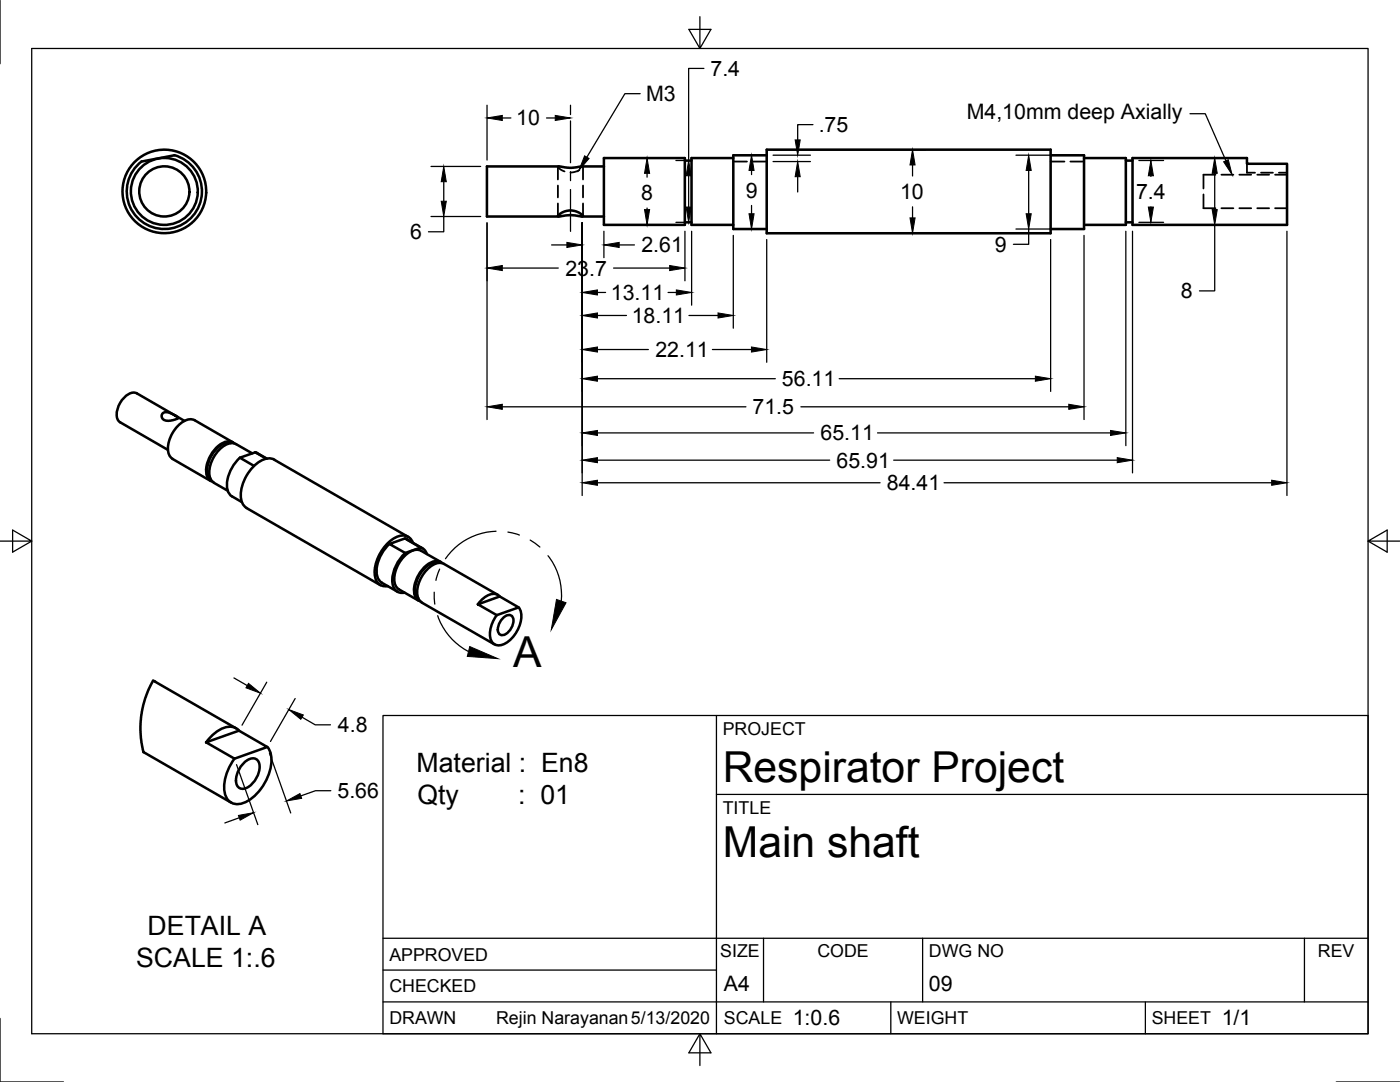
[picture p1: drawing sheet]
<svg xmlns="http://www.w3.org/2000/svg" width="279mm" height="216mm" viewBox="0 0 279 216" stroke-linecap="round" stroke-linejoin="round" font-family="sans-serif">
<!-- layer: Visible -->
<g fill="none" stroke="#000" stroke-width=".51">
<path d="M34.8 31a7.5 7.5 0 0 1 4.6 10.7 7.5 7.5 0 0 1-11.5 2.2 7.5 7.5 0 0 1 .4-11.7l6.5-1.2M120.5 33.2h-4.5l-1.9 .3-2.4-.3h-14.5v10h14.3M120.5 31.5h16.2v13.4h-16.2zM136.7 32h1.3M146.3 31.5h-8.3v13.4h8.3M153 31h-6.7v14.7h6.7M153 29.9h56.7v16.6h-56.7zM209.7 31h6.6v14.7h-6.6M216.3 31.5h8.4v13.4h-8.4M224.7 32h1.3M226 31.5h22.9v1.2h8v12.2h-30.9zM111.5 42.9l.9-.6 1.2-.3 1.3 .2 1.1 .5a.29 .29 0 0 1 .3 .2 .29 .29 0 0 1-.1 .3l-2.1-.3-2.2 .3a.3 .3 0 0 1-.3 .1 .3 .3 0 0 1-.2-.3z"/>
<path d="M116.2 43.2h4.3M136.7 44.4h1.3M224.7 44.4h1.3M32.4 82.5l.4-.2h.7l1.1 .4 1 .6-.3 .3-.9 .3-.7 .1-.8-.1a.86 .86 0 0 1-.5-1.4zM36.8 84l-9.5-5.5a2.55 2.55 0 0 0-2.9 1.3 4 4 0 0 0-.8 4.2l9.9 5.8M42.7 96.3l2.7 1.6M46.1 88.4a3.5 3.5 0 0 0-3.4 1.8 5.2 5.2 0 0 0-1.1 4.9l.4 .4M46.3 99.1l2 1.1M46.5 88.3l-7.6-4.4a3 3 0 0 0-3.4 1.1 6 6 0 0 0-1.8 5.7l.7 .8 7.6 4.5M46.8 88.5a2.4 2.4 0 0 0-3.2 .5 6.3 6.3 0 0 0-2.3 6.1l.6 .8 .5 .2M47.9 91.3a7.3 7.3 0 0 0-2.5 6.5l.5 .9 .4 .4M47.9 91.3l2.8 1.7"/>
<path d="M50.3 90.5l-3.2-1.9a3 3 0 0 0-3.4 1.2 6 6 0 0 0-1.7 5.7l.7 .8M50.9 90.3l-3 1M50.9 90.3l2.3 1.2M51 90.2l.3 .2M51.3 90.4l1.9 1.1M54.7 91.7l26.7 15.4M54.7 91.7a3.4 3.4 0 0 0-3.7 1 8.2 8.2 0 0 0-2.8 7.2l.5 1.1 .5 .3M49.2 101.4l26.7 15.4M77.7 108.5a7.3 7.3 0 0 0-2.4 6.5l.5 .9 .4 .4 3.1 1.8M80.8 107.4l3.5 2M80.9 110.3a7.1 7.1 0 0 0-2.4 6.8 1.84 1.84 0 0 0 2.2 1.2M82.4 108.3a2.22 2.22 0 0 0-3.5-1 8.3 8.3 0 0 0-4 7.9 2.09 2.09 0 0 0 2.5 1.7"/>
<path d="M83.9 109.3l-3.1-1.9-3.1 1.1 3.2 1.8M83.9 109.3l-3 1M84 109.2l.6 .4 .6 .9M87.5 112.3a3.5 3.5 0 0 0-3.3 1.8 5.2 5.2 0 0 0-1.1 4.9l.4 .4M88 112.1l-4-2.2a3 3 0 0 0-3.4 1.2 6 6 0 0 0-1.7 5.7l.7 .8 3.9 2.2M88.3 112.4a2.4 2.4 0 0 0-3.2 .4 6.3 6.3 0 0 0-2.3 6.1l.6 .9 .5 .2M99.4 118.7l-10.8-6.2a3 3 0 0 0-3.4 1.2 6 6 0 0 0-1.7 5.7l.7 .8M99.7 119a2.3 2.3 0 0 0-3.2 .3l-1.1 1.3M30.5 135.8l-1.5 3.4-.8 3.4-.2 3.6 .2 2 .4 1.9 17.5 10M30.6 135.8l.4 .2M30.9 136l16.2 9.3M84.2 120.2l14.5 8.4"/>
<path d="M95.4 120.6l4.3-1.6 3.8 2.2-4.4 1.5zM100.4 123.3a1.26 1.26 0 0 1 1.8-.3 2.87 2.87 0 0 1-2 3.7 1.08 1.08 0 0 1-.8-1.5 3.7 3.7 0 0 1 1-1.9zM103.5 121.2a4 4 0 0 1 .1 4 5.8 5.8 0 0 1-3.9 3.6 1.87 1.87 0 0 1-1.9-2.3 6.6 6.6 0 0 1 1.3-3.8M41.1 148.1l6.6-2.3 5.6 3.3-6.5 2.3zM47.7 145.8a3.1 3.1 0 0 0-4.2 0l-1.6 1.4-.8 .9M48.8 152.1a2.03 2.03 0 0 1 2.4-.5 2.87 2.87 0 0 1 .1 3.3 4 4 0 0 1-2.8 2.5 1.6 1.6 0 0 1-1.4-2.3 5.4 5.4 0 0 1 1.7-3zM53.4 149a5.5 5.5 0 0 1 .2 5.6 9.3 9.3 0 0 1-5.4 5.8 2.63 2.63 0 0 1-3.4-2.7 9.5 9.5 0 0 1 2-6.3"/>
<circle cx="32.8" cy="38.2" r="6.7"/>
<circle cx="32.8" cy="38.2" r="5"/>
<circle cx="32.8" cy="38.2" r="8.3"/>
</g>
<!-- layer: Hidden -->
<g fill="none" stroke="#000" stroke-width=".36">
<path d="M111.3 33.3v2.5M111.3 37v2.4M111.5 33.2l-.2 .1 .2 .3 1.2 .6M115.6 33.9l-1.1 .5h-.6M116.4 33.3v2.5M116.4 37v2.4M146.3 32.2h2.8M150.3 32.2h2.7M209.7 32.2h2.7M213.6 32.2h2.7M240.2 38.8v2.8h2.4M242.6 34.9h-2.4v2.7"/>
<path d="M243.8 34.9h2.3M247.3 34.9h2.4M248.9 32.7v1.8h1.6M250.9 34.9h2.4M251.7 34.5h2.3M254.5 34.9h2.4M255.2 34.5h1.7M111.3 40.6v2.5M116.4 40.6v2.5M243.8 41.6h2.3M247.3 41.6h2.4M250.9 41.6h2.4"/>
<path d="M254.5 41.6h2.4"/>
</g>
<!-- layer: Border -->
<path d="M0 0v12.7M6.3 9.7h266.7v196.6h-266.7zM139.7 3.3v6.4l2.2-3.8h-4.4l2.2 3.8M0 108h6.3l-3.8-2.2v4.4l3.8-2.2M273 108l3.8 2.2v-4.4l-3.8 2.2h6.4M0 203.2v12.7h12.7M139.7 206.3l-2.2 3.8h4.4l-2.2-3.8v6.3M266.7 215.9h12.7" fill="none" stroke="#000" stroke-width=".25"/>
<!-- layer: Titleblock -->
<path d="M76.4 142.8h196.6v63.5h-196.6zM143 158.5h130M143 142.8v63.5M76.4 199.9h196.6M76.4 193.6h66.6M76.4 187.2h196.6M152.4 187.2v12.7M177.8 199.9v6.4M184.1 187.2v12.7M228.6 199.9v6.4M260.3 187.2v12.7" fill="none" stroke="#000" stroke-width=".25"/>
<!-- layer: Dimensions -->
<g fill="none" stroke="#000" stroke-width=".25">
<path d="M140.5 13.7h-3.1v18.3M86 33.2h9.9M88.6 36.3v3.9M97.2 21v10.9M100.2 23.5h1.8M109.1 23.5h1.7M113.9 21v1.9M121.8 31.5h9.9M129.1 34.6v.7M134.9 32h1.9M137.4 35.1v6.2M147.6 31h4.9"/>
<path d="M150 34v.8M154.3 29.9h30.4M154.3 32.2h7.4M154.3 31h7.4M159.2 35.3v3M162.2 24.9h-3v3M182.1 32.9v2.2M202.8 31h12.3M205.3 34v8.7M227.3 31.5h17.7M227.3 32h4.9M229.7 35.1v.1"/>
<path d="M242.4 34.6v7.2M86 43.2h9.9M88.6 43.2v3h-3.1M97.2 44.5v39.2M100.2 53.5h11.2M110.1 48.9h3M116.2 44.5v54.4M119.2 58.4h1.7M120.5 46.1v5.3M121.8 44.9h9.9M122.4 53.5h11.2M123.6 48.9h3"/>
<path d="M129.1 41.5v.3M133.3 58.4h1.7M134.9 44.4h1.9M136.7 46.1v9.9M138 46.1v14.8M146.3 47v18.5M147.6 45.7h4.9M150 41v1.7M153 47.8v24.5M154.3 46.5h30.4M182.1 41.3v2.2M202.8 45.7h12.3"/>
<path d="M205.3 45.7v3h-3.1M209.7 47.8v30.3M216.3 47v36.7M224.7 46.1v42.8M226 46.1v48.3M227.3 44.9h17.7M227.3 44.4h4.9M229.7 41.3h.1M242.4 44.9v13.1h-3M256.8 46.1v52.8M119.2 75.6h35.5M119.2 69.7h10.2"/>
<path d="M119.2 62.9h5.8M137.5 62.9h5.8M142.2 69.7h7.8M167.5 75.6h39.1M100.2 81.2h48.7M119.2 96.3h56.4M119.2 91.8h46.4M119.2 86.4h43.2M159.8 81.2h53.5M175.1 86.4h46.5M178.4 91.8h44.6M188.4 96.3h65.4"/>
<path d="M46.7 135.3l2.6 1.5M53.2 136.1l-4.9 8.6M58.9 139.4l-4.9 8.6M47.2 152.6l4.3 11.9M53.8 150.2l4.2 12M60.3 143.1l2.6 1.5h3.1M66 157.8h-3l-3 1M47.8 163.2l-2.9 1"/>
</g>
<g fill="#000" stroke="#000" stroke-width=".2">
<path d="M88.6 33.2l.5 3.1h-1zM97.2 23.5l3-.5v1zM110.8 23l3.1 .5-3.1 .5zM129.1 31.5l.5 3.1h-1zM137.4 32l.5 3.1h-1zM150 31l.5 3h-1zM159.2 32.2l.5 3.1h-1zM158.7 27.9h1l-.5 3.1zM182.1 29.9l.5 3h-1zM205.3 31l.5 3h-1zM229.7 32l.5 3.1h-1zM242.4 31.5l.5 3.1h-1z"/>
<path d="M88.1 40.2h1l-.5 3zM97.2 53.5l3-.5v1zM113.1 48.4l3.1 .5-3.1 .5zM116.2 58.4l3-.6v1.1zM120.5 48.9l3.1-.5v1zM128.6 41.8h1l-.5 3.1zM133.6 53l3.1 .5-3.1 .5zM135 57.8l3 .6-3 .5zM136.9 41.3h1l-.5 3.1zM149.5 42.7h1l-.5 3zM181.6 43.5h1l-.5 3zM204.8 42.7h1l-.5 3z"/>
<path d="M229.2 41.3h1l-.5 3.1zM241.9 41.8h1l-.5 3.1zM116.2 75.6l3-.5v1zM116.2 69.7l3-.5v1.1zM116.2 62.9l3-.5v1.1zM143.3 62.4l3 .5-3 .6zM150 69.2l3 .5-3 .6zM206.6 75.1l3.1 .5-3.1 .5zM97.2 81.2l3-.5v1zM116.2 96.3l3-.5v1zM116.2 91.8l3-.5v1zM116.2 86.4l3-.5v1z"/>
<path d="M213.3 80.7l3 .5-3 .5zM221.6 85.9l3.1 .5-3.1 .5zM223 91.3l3 .5-3 .5zM253.8 95.8l3 .5-3 .5zM49.6 136.4l2.4 1.9-2.9-1.1zM57.2 159.8l2.7-1.5 .3 1zM57.6 141.6l2.9 1.1-.5 .8zM47.6 162.7l3-.5-2.7 1.5z"/>
</g>
<!-- layer: Annotations -->
<path d="M116.7 31.1l.9 .5-2.1 2.4zM244.2 32.3l.9-.4 .8 3zM111.1 119.6l1.9 .7-3 5.3zM93.7 129l5.7 2.4-6.1-.4z" fill="#000" stroke="#000" stroke-width=".2"/>
<path d="M127.8 18.7h-3.1l-7.6 12.7M237.5 22.7h3l4.2 9.4M86.7 118.2l.1 2.3M87.7 113.6l-.7 2.2M99 106a12.7 12.7 0 0 0-10.1 5.5M101.4 106.2l2.3 .6M105.8 107.8l1.9 1.4M109.4 110.9a12.6 12.6 0 0 1 2.6 9M87.4 122.9a12.7 12.7 0 0 0 6.1 7.1" fill="none" stroke="#000" stroke-width=".25"/>
<!-- layer: Center Lines -->
<path d="M113.9 24.1v8.4M113.9 34.2v1.8M113.9 37.8v8.4" fill="none" stroke="#000" stroke-width=".25"/>
<g font-size="8.5">
<text x="102.4" y="133">A</text>
<text x="144.3" y="156">Respirator Project</text>
<text x="144.3" y="171">Main shaft</text>
</g>
<g font-size="5.3">
<text x="83.1" y="154">Material : En8</text>
<text x="83.3" y="160.4">Qty</text>
<text x="103.4" y="160.4">: 01</text>
<text x="29.5" y="186.6">DETAIL A</text>
<text x="27.2" y="193">SCALE 1:.6</text>
</g>
<g font-size="4.3">
<text x="141.8" y="15.2">7.4</text>
<text x="129" y="20.2">M3</text>
<text x="192.9" y="23.8">M4,10mm deep Axially</text>
<text x="103" y="25">10</text>
<text x="163.4" y="26.4">.75</text>
<text x="128" y="39.9">8</text>
<text x="148.8" y="39.4">9</text>
<text x="179.6" y="39.7">10</text>
<text x="226.7" y="39.8">7.4</text>
<text x="81.8" y="47.8">6</text>
<text x="128" y="50.4">2.61</text>
<text x="198.5" y="50.2">9</text>
<text x="112.8" y="55">23.7</text>
<text x="121.9" y="59.8">13.11</text>
<text x="235.7" y="59.5">8</text>
<text x="126.1" y="64.4">18.11</text>
<text x="130.8" y="71.3">22.11</text>
<text x="156.1" y="77">56.11</text>
<text x="150.2" y="82.7">71.5</text>
<text x="163.7" y="87.9">65.11</text>
<text x="167" y="93.3">65.91</text>
<text x="177" y="97.8">84.41</text>
<text x="67.4" y="146.1">4.8</text>
<text x="67.4" y="159.3">5.66</text>
<text x="144.5" y="197.7">A4</text>
<text x="185.4" y="197.7">09</text>
<text x="158.2" y="204.6">1:0.6</text>
<text x="243.8" y="204.6">1/1</text>
</g>
<g font-size="3.5">
<text x="144.3" y="146.6">PROJECT</text>
<text x="144.3" y="162.3">TITLE</text>
<text x="77.7" y="191.7">APPROVED</text>
<text x="143.7" y="191">SIZE</text>
<text x="163.1" y="191">CODE</text>
<text x="185.4" y="191">DWG NO</text>
<text x="263" y="191">REV</text>
<text x="77.7" y="198">CHECKED</text>
<text x="77.7" y="204.4">DRAWN</text>
<text x="99" y="204.4">Rejin Narayanan5/13/2020</text>
<text x="144.5" y="204.4">SCALE</text>
<text x="179" y="204.4">WEIGHT</text>
<text x="229.8" y="204.4">SHEET</text>
</g>
</svg>
